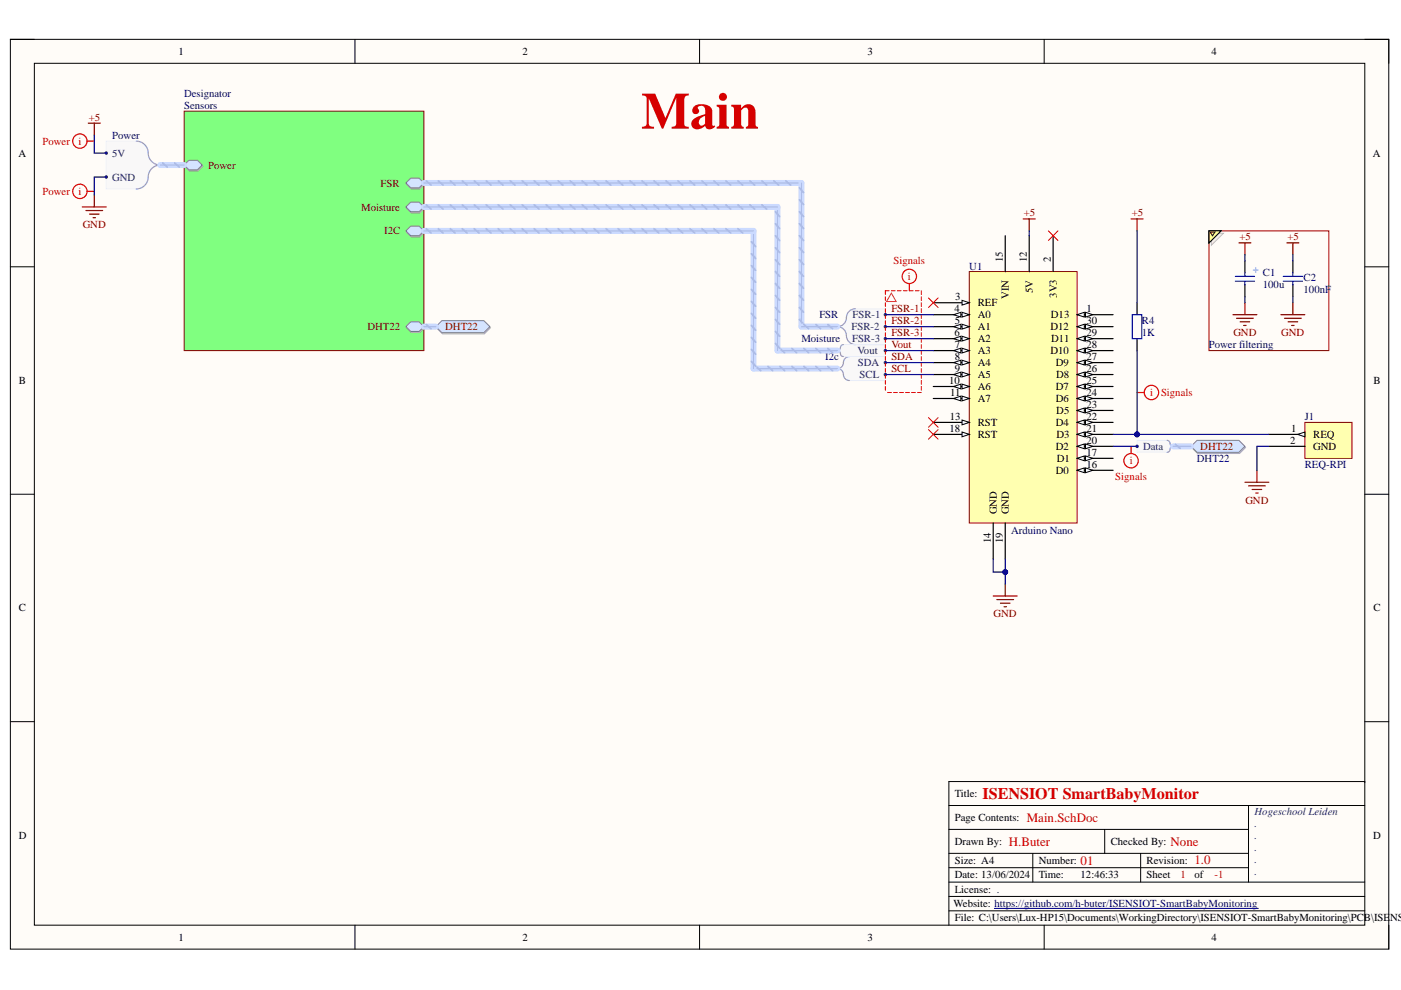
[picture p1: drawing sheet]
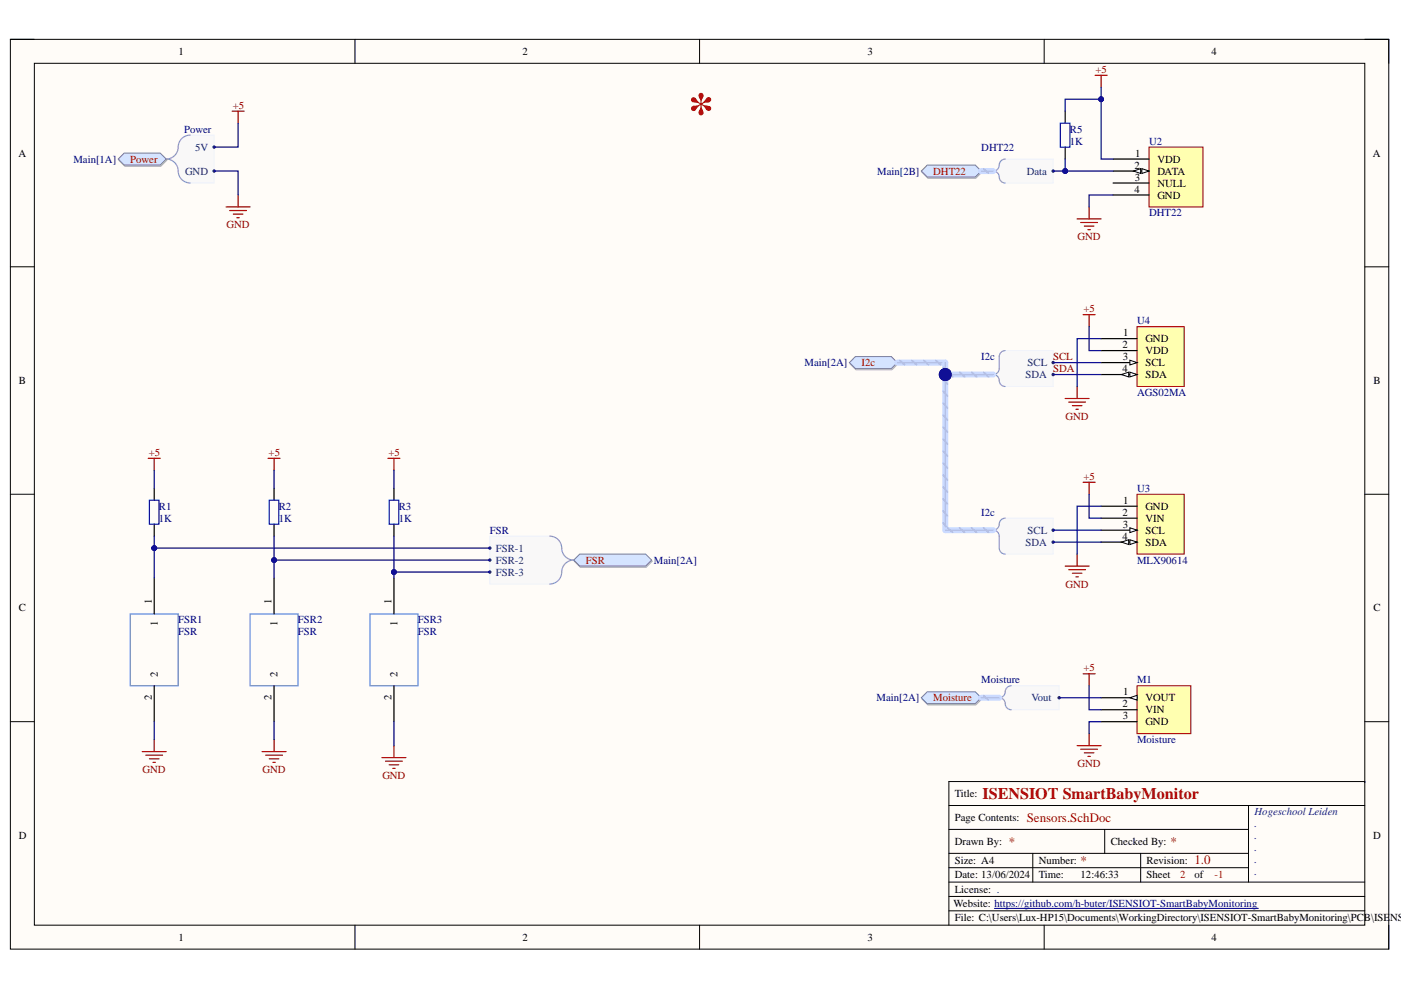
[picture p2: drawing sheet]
# Altium project ISENSIOT-PCB.PrjPcb
Address_City: .; Address_Country: .; Address_Phone: .; Address_State_ZIP: .; Address_Street: .; Address_Website: https://github.com/h-buter/ISENSIOT-SmartBabyMonitoring; Company: Hogeschool Leiden; E-Mail: .; License: .; Project: ISENSIOT SmartBabyMonitor; TotalSheet: -1; VersionRevision: 1.0
2 sheets, 16 parts. Net scope: hierarchical (ports join the sheet entries above them; power ports are global).
Board file: Main.PcbDoc
Sheets:
  Main.SchDoc
    Designator = Sensors.SchDoc

## Sheet Main.SchDoc: Main
size A4; Date: *******; ApprovedBy: *******; CheckedBy: None; Author: *******; CompanyName: *******; DrawnBy: H.Buter; Engineer: *******; Organization: *******; Address1: *******; Address2: *******; Address3: *******; Address4: *******; DocumentNumber: 01; Revision: *******; SheetNumber: 1; SheetTotal: 2

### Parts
C1  100u  [Cap 100uF 16V 5x12mm]
C2  100nF  [C1206]
J1  REQ-RPI  [JST-XH 2pin]
R4  1K  [R1206]
U1  Arduino Nano  [Arduino Nano]

### Blocks framed on the sheet
Power filtering: C1 C2

### Sub-sheets
Designator = Sensors: FSR (out, harness FSR), Power (harness Power), I2C (harness I2c), Moisture (harness Moisture), DHT22 (harness DHT22)

### Ports
DHT22 (harness DHT22)

### Harnesses
FSR: FSR-1, FSR-2, FSR-3
Power: 5V, GND
I2c: SCL, SDA
Moisture: Vout
DHT22: Data

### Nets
+5: C1.1 C2.2 R4.2 U1.12(5V) ; sheet Designator/Power.5V
GND: C1.2 C2.1 J1.2(GND) U1.14(GND) U1.19(GND) ; sheet Designator/Power.GND
FSR-1: U1.4(A0) ; sheet Designator/FSR.FSR-1
FSR-2: U1.5(A1) ; sheet Designator/FSR.FSR-2
FSR-3: U1.6(A2) ; sheet Designator/FSR.FSR-3
SCL: U1.9(A5) ; sheet Designator/I2C.SCL
SDA: U1.8(A4) ; sheet Designator/I2C.SDA
Vout: U1.7(A3) ; sheet Designator/Moisture.Vout
NetJ1_1: J1.1(REQ) R4.1 U1.21(D3)
NetR5_1: U1.20(D2) ; port DHT22.Data

Not connected (* = marked no-connect by the designer): U1 1(D13) 2(3V3)* 3(REF)* 10(A6) 11(A7) 13(RST)* 15(VIN) 16(D0) 17(D1) 18(RST)* 22(D4) 23(D5) 24(D6) 25(D7) 26(D8) 27(D9) 28(D10) 29(D11) 30(D12)

### Buses and harness runs
harness port DHT22 = sheet Designator/DHT22

### Layout directives
net class Power: +5, GND
net class Signals: FSR-1, FSR-2, FSR-3, NetJ1_1, NetR5_1, SCL, SDA, Vout

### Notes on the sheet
- (near C1) Place @{"Id":"XWYLUBRW\MARYOLLX","ObjectType":2} and @{"Id":"XWYLUBRW\RRCBYOYS","ObjectType":2} as close as possible to the power pins of @{"Id":"XWYLUBRW\YIIVKUMM","ObjectType":2}

## Sheet Sensors.SchDoc
size A4; SheetNumber: 2; SheetTotal: 2

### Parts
FSR1  FSR  [JST-XH 2pin]
FSR2  FSR  [JST-XH 2pin]
FSR3  FSR  [JST-XH 2pin]
M1  Moisture  [JST-XH 3PIN]
R1  1K  [R1206]
R2  1K  [R1206]
R3  1K  [R1206]
R5  1K  [R1206]
U2  DHT22  [JST-XH 4PIN]
U3  MLX90614  [JST-XH 4PIN]
U4  AGS02MA  [JST-XH 4PIN]

### Ports
DHT22 (harness DHT22, see Main[2B]), FSR (harness FSR, see Main[2A]), I2c (bidir, harness I2c, see Main[2A]), Moisture (harness Moisture, see Main[2A]), Power (harness Power, see Main[1A])

### Harnesses
FSR: FSR-1, FSR-2, FSR-3
Power: 5V, GND
I2c: SDA, SCL
Moisture: Vout
DHT22: Data

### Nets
+5: M1.2(VIN) R1.2 R2.2 R3.2 R5.2 U2.1(VDD) U3.2(VIN) U4.2(VDD) ; port Power.5V
GND: FSR1.2 FSR2.2 FSR3.2 M1.3(GND) U2.4(GND) U3.1(GND) U4.1(GND) ; port Power.GND
FSR-1: FSR1.1 R1.1 ; port FSR.FSR-1
FSR-2: FSR2.1 R2.1 ; port FSR.FSR-2
FSR-3: FSR3.1 R3.1 ; port FSR.FSR-3
SCL: U3.3(SCL) U4.3(SCL) ; port I2c.SCL
SDA: U3.4(SDA) U4.4(SDA) ; port I2c.SDA
Vout: M1.1(VOUT) ; port Moisture.Vout
NetR5_1: R5.1 U2.2(DATA) ; port DHT22.Data

Not connected (* = marked no-connect by the designer): U2 3(NULL)

## Nets that join several sheets
+5: Main (C1.1 C2.2 R4.2 U1.12), Sensors (8 pins)
GND: Main (5 pins), Sensors (7 pins)
FSR-1: Main (U1.4), Sensors (FSR1.1 R1.1)
FSR-2: Main (U1.5), Sensors (FSR2.1 R2.1)
FSR-3: Main (U1.6), Sensors (FSR3.1 R3.1)
NetR5_1: Main (U1.20), Sensors (R5.1 U2.2)
SCL: Main (U1.9), Sensors (U3.3 U4.3)
SDA: Main (U1.8), Sensors (U3.4 U4.4)
Vout: Main (U1.7), Sensors (M1.1)
